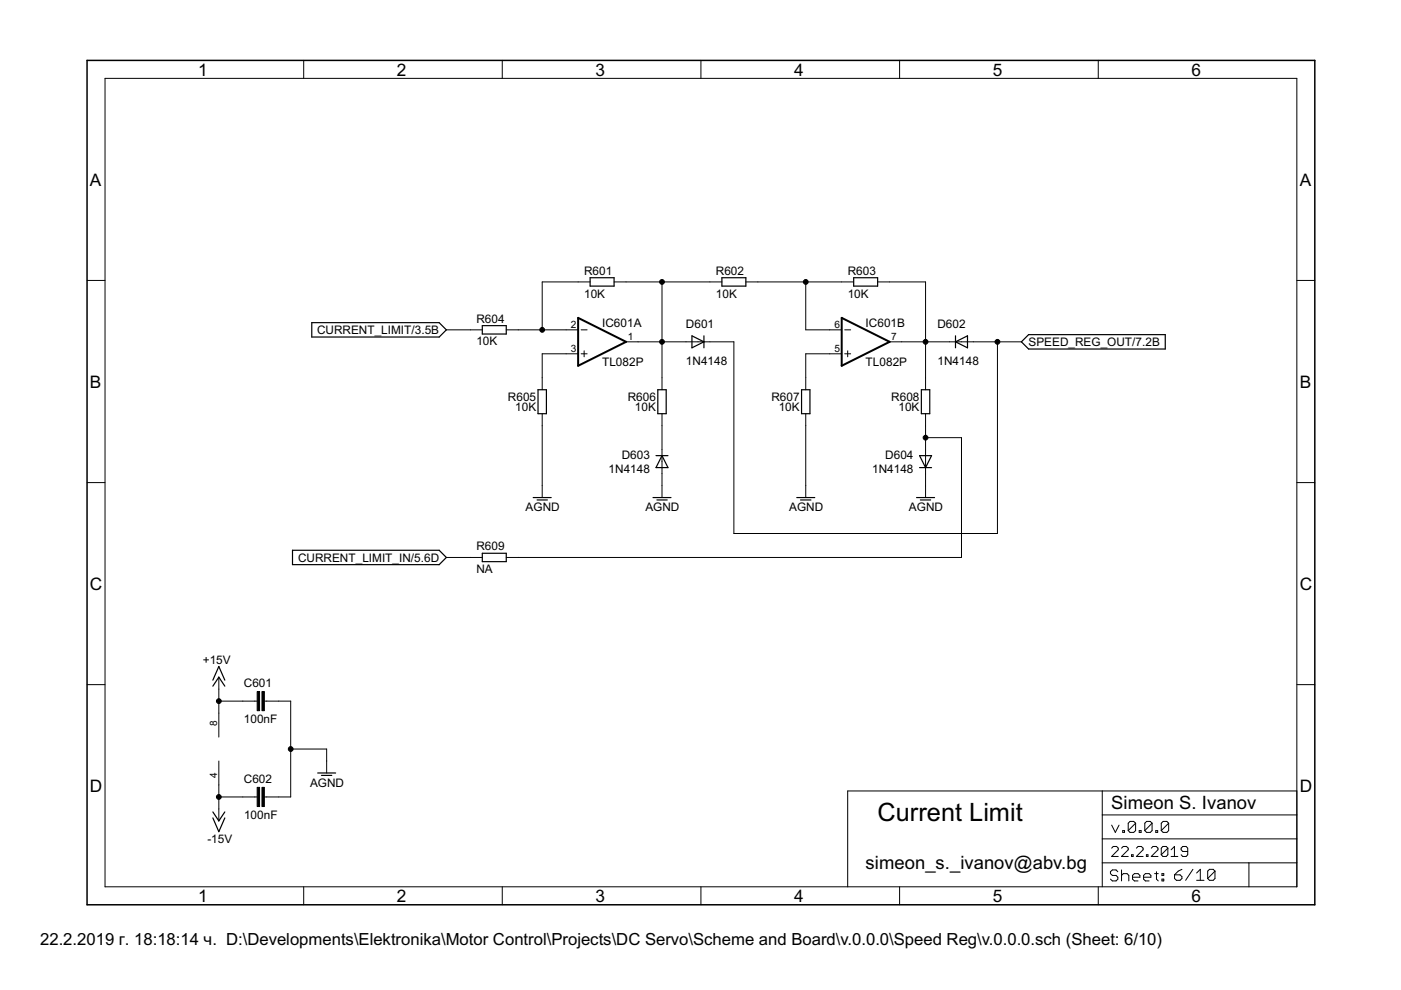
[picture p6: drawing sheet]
<svg xmlns="http://www.w3.org/2000/svg" width="297mm" height="210mm" viewBox="0 0 297 210" stroke-linecap="round" stroke-linejoin="round" font-family="sans-serif">
<g fill="#000" stroke="#000" stroke-width=".25">
<path d="M125.1 58.9h5.1zM153.1 58.9h5zM181 58.9h5.1zM66.1 68.4v3.1zM66.1 71.5h27zM66.1 68.4h27zM94.6 69.9l-1.5 1.6zM93.1 68.4l1.5 1.5zM102.3 70.8h5zM102.3 69v1.8zM102.3 69h5zM107.3 69v1.8z"/>
<path d="M125.1 60.7h5.1zM125.1 58.9v1.8zM130.2 58.9v1.8zM146.7 71.2l2.5 1.3zM146.7 71.2v2.5zM146.7 73.7l2.5-1.2zM149.2 72.5v1.2zM149.2 71.2v1.3zM153.1 60.7h5zM153.1 58.9v1.8zM158.1 58.9v1.8zM181 60.7h5.1z"/>
<path d="M181 58.9v1.8zM186.1 58.9v1.8zM202.6 72.5l2.5-1.3zM202.6 71.2v1.3zM202.6 72.5v1.2zM202.6 72.5l2.5 1.2zM205.1 71.2v2.5zM216.6 72.5l1.5-1.5zM216.6 72.5l1.5 1.5zM218.1 71h29zM218.1 74h29zM247.1 71v3z"/>
<path d="M114.1 82.6v5.1zM114.1 82.6h1.7zM114.1 87.7h1.7zM115.8 82.6v5.1zM140.4 96.6l-1.3 2.5zM139.5 82.6v5.1zM139.5 82.6h1.7zM139.5 87.7h1.7zM140.4 96.6l1.2 2.5zM139.1 96.6h1.3zM141.2 82.6v5.1zM140.4 96.6h1.2z"/>
<path d="M139.1 99.1h2.5zM169.9 82.6v5.1zM169.9 82.6h1.8zM169.9 87.7h1.8zM171.7 82.6v5.1zM195 99.1h1.2zM195 96.6h2.5zM195.3 82.6v5.1zM195.3 82.6h1.8zM195.3 87.7h1.8zM195 96.6l1.2 2.5zM196.2 99.1h1.3z"/>
<path d="M197.1 82.6v5.1zM197.5 96.6l-1.3 2.5zM62 116.7v3zM62 119.7h31.1zM62 116.7h31.1zM94.6 118.2l-1.5 1.5zM93.1 116.7l1.5 1.5zM102.3 119.1h5zM102.3 117.3v1.8zM102.3 117.3h5zM107.3 117.3v1.8zM113.1 105.5h3.8z"/>
<path d="M113.9 106h2.2zM138.5 105.5h3.8zM139.3 106h2.2zM168.9 105.5h3.8zM169.7 106h2.2zM194.3 105.5h3.8zM195.1 106h2.2zM46.4 143.6l-1.3 1.9zM46.4 141.3l-1.3 2.9zM46.4 143.6l1.3 1.9zM46.4 141.3l1.3 2.9zM45.1 172.1l1.3 2z"/>
<path d="M45.1 173.4l1.3 2.9zM47.7 172.1l-1.3 2zM47.7 173.4l-1.3 2.9zM67.4 163.9h3.8zM68.2 164.4h2.1z"/>
</g>
<g fill="#000" stroke="#000" stroke-width=".21">
<path d="M22.3 16.6v171.4zM64.4 12.8v3.8zM106.5 12.8v3.8zM148.6 12.8v3.8zM190.7 12.8v3.8zM232.9 12.8v3.8zM22.3 16.6h252.7zM18.5 59.5h3.8zM115 59.8h7.6zM122.6 59.8h2.5zM130.2 59.8h2.5zM132.7 59.8h7.7z"/>
<path d="M140.4 59.8v12.7zM150.5 59.8h2.6zM140.4 59.8h10.1zM158.1 59.8h2.6zM170.8 59.8v10.1zM160.7 59.8h10.1zM178.5 59.8h2.5zM170.8 59.8h7.7zM186.1 59.8h2.5zM188.6 59.8h7.6zM196.2 59.8v12.7zM275 59.5h3.8z"/>
<path d="M94.6 69.9h5.1zM99.7 69.9h2.6zM107.3 69.9h2.6zM109.9 69.9h5.1zM115 59.8v10.1zM115 75h5zM120 69.9h2.6zM120 75h2.6zM115 69.9h5zM123.2 75h1.3zM123.2 69.9h1.3zM123.8 74.4v1.2z"/>
<path d="M132.7 72.5h2.6zM135.3 72.5h5.1zM145.4 72.5h2.6zM140.4 72.5h5zM148 72.5h2.5zM150.5 72.5h5.1zM155.6 72.5v40.6zM170.8 69.9h5.1zM170.8 75v5.1zM175.9 69.9h2.6zM175.9 75h2.6zM170.8 75h5.1z"/>
<path d="M179.1 75h1.3zM179.1 69.9h1.3zM179.7 74.4v1.2zM188.6 72.5h2.6zM191.2 72.5h5zM201.3 72.5h2.6zM196.2 72.5h5.1zM203.9 72.5h2.5zM206.4 72.5h5.1zM211.5 72.5h5.1zM115 80.1v2.5zM115 87.7v2.6z"/>
<path d="M115 75v5.1zM140.4 80.1v2.5zM140.4 87.7v2.6zM140.4 95.3v2.6zM140.4 72.5v7.6zM140.4 90.3v5zM170.8 80.1v2.5zM170.8 87.7v2.6zM196.2 80.1v2.5zM196.2 87.7v2.6zM196.2 95.3v2.6zM196.2 72.5v7.6z"/>
<path d="M196.2 90.3v2.5zM196.2 92.8v2.5zM196.2 92.8h7.7zM18.5 102.3h3.8zM94.6 118.2h5.1zM99.7 118.2h2.6zM107.3 118.2h2.6zM109.9 118.2h94zM115 103v2.5zM115 90.3v12.7zM140.4 103v2.5zM140.4 97.9v2.5z"/>
<path d="M140.4 100.4v2.6zM155.6 113.1h55.9zM170.8 103v2.5zM170.8 90.3v12.7zM196.2 97.9v2.5zM196.2 103v2.5zM196.2 100.4v2.6zM203.9 92.8v25.4zM211.5 72.5v40.6zM275 102.3h3.8zM18.5 145.2h3.8zM46.4 151.2v5.1z"/>
<path d="M46.4 143.6v2.5zM46.4 146.1v2.6zM46.4 148.7v2.5zM51.5 148.7h2.5zM46.4 148.7h5.1zM54 148.7h.5zM56 148.7h.6zM56.6 148.7h2.5zM59.1 148.7h2.5zM61.6 148.7v10.1zM61.6 158.8v10.2zM61.6 158.8h7.7z"/>
<path d="M69.3 158.8v2.6zM275 145.2h3.8zM46.4 161.4v5zM46.4 171.5v2.6zM46.4 169v2.5zM46.4 166.4v2.6zM51.5 169h2.5zM46.4 169h5.1zM54 169h.5zM56 169h.6zM56.6 169h2.5zM59.1 169h2.5z"/>
<path d="M69.3 161.4v2.5zM179.7 167.7h54zM233.7 167.7h41.3zM233.7 177.9h41.3zM233.7 172.8v5.1zM233.7 172.8h41.3zM233.7 167.7v5.1zM235.7 174.9l.8 1.6zM236 179.5l-.3 .3zM237.3 174.9l-.8 1.6zM236 179.5h.7zM236.7 179.5l.4 .3z"/>
<path d="M238 176.1v.4zM238 176.1h.4zM238.1 179.5l-.3 .3zM238.4 176.1v.4zM238 176.5h.4zM238.1 179.5h.7zM239.2 174.5v1.6zM239.2 174.5l.4-.3zM239.2 176.1l1.6-1.6zM238.8 179.5l.4 .3zM239.6 174.2h.8zM239.2 176.1l.4 .4z"/>
<path d="M240.4 174.2l.4 .3zM239.6 176.5h.8zM240.8 174.5v1.6zM240.4 176.5l.4-.4zM241.3 179.5l-.4 .3zM241.5 176.1v.4zM241.5 176.1h.4zM241.9 176.1v.4zM241.5 176.5h.4zM241.3 179.5h.7zM242 179.5l.4 .3zM242.7 174.5v1.6z"/>
<path d="M242.7 174.5l.4-.3zM244.3 174.5l-1.6 1.6zM243.1 174.2h.8zM242.7 176.1l.4 .4zM243.9 174.2l.4 .3zM243.1 176.5h.8zM244.3 174.5v1.6zM244.3 176.1l-.4 .4zM244.5 179.5l-.4 .3zM245 176.1v.4zM245 176.1h.4zM244.5 179.5h.7z"/>
<path d="M245.4 176.1v.4zM245 176.5h.4zM245.2 179.5l.3 .3zM246.2 174.5v1.6zM246.2 174.5l.4-.3zM246.2 176.1l1.6-1.6zM246.5 179.5l-.3 .3zM246.5 179.5h.8zM246.6 174.2h.8zM246.2 176.1l.4 .4zM247.3 179.5l.3 .3zM247.4 174.2l.4 .3z"/>
<path d="M246.6 176.5h.8zM247.6 179.8v1.4zM247.8 174.5v1.6zM247.8 176.1l-.4 .4zM249 179.5v2.1zM250.4 179.8v.4zM250.8 179.5l-.4 .3zM250.8 179.5h.7zM251.5 179.5l.3 .3zM275 172.8v5.1zM275 167.7v5.1zM22.3 188h252.7z"/>
<path d="M64.4 188v3.8zM106.5 188v3.8zM148.6 188v3.8zM179.7 167.7v20.3zM190.7 188v3.8zM232.9 188v3.8zM233.7 182.9v5.1zM233.7 177.9v5zM235.4 184.8v.4zM235.4 185.2l.4 .4zM237.1 180.2l-1.4 1.4zM235.4 184.8l.4-.4z"/>
<path d="M235.8 185.6h.8zM235.4 186.4l.4 .4zM235.8 184.4h.8zM236.6 185.6l.4 .4zM235.8 186.8h.8zM236.6 184.4l.4 .4zM237 186v.4zM237 186.4l-.4 .4zM235.7 181.6h1.4zM237.1 179.8v.4zM237.8 181.6l1.4-1.4zM237.8 184.4v2.4z"/>
<path d="M237.8 185.6l.4-.4zM238.2 185.2h.8zM239 185.2l.3 .4zM237.8 181.6h1.4zM239.2 179.8v.4zM239.3 185.6v1.2zM239.9 181.2v.4zM239.9 181.2h.3zM240.1 185.6v.8zM240.1 185.6l.4-.4zM240.2 181.2v.4zM239.9 181.6h.3z"/>
<path d="M240.1 186.4l.4 .4zM240.5 185.2h.8zM240.9 181.6l1.5-1.4zM240.5 186.8h.8zM241.3 185.2l.4 .4zM241.7 185.6v.4zM240.1 186h1.6zM240.9 181.6h1.5zM242.4 179.8v.4zM242.5 185.6v.8zM242.5 185.6l.3-.4zM242.5 186.4l.3 .4z"/>
<path d="M242.8 185.2h.8zM243.1 181.2v.4zM243.1 181.2h.3zM243.4 181.2v.4zM243.1 181.6h.3zM242.8 186.8h.8zM243.6 185.2l.4 .4zM244 185.6v.4zM242.5 186h1.5zM244.1 181.6l1.4-1.4zM244.8 185.2h.8zM245.2 184.8v1.6z"/>
<path d="M245.2 186.4l.4 .4zM244.1 181.6h1.4zM245.5 179.8v.4zM246.2 179.8v1.4zM246.2 181.2l1.4-1.4zM246.4 185.2h.3zM246.4 185.2v.4zM246.4 186.4h.3zM246.4 186.4v.4zM246.2 181.2l.3 .4zM246.7 185.2v.4zM246.4 185.6h.3z"/>
<path d="M246.7 186.4v.4zM246.4 186.8h.3zM246.5 181.6h.8zM247.6 181.2l-.3 .4zM248.3 180.2l.7-.7zM248.3 181.6h1.4zM249 185.5v.8zM249 186.3l.4 .3zM249.4 186.6h.8zM249.8 184.7l-.8 .8zM250.2 186.6l.4-.3zM249 185.5h1.2z"/>
<path d="M250.4 181.2l.4 .4zM250.4 180.2l.4 .3zM249.8 184.7l.8-.4zM250.6 185.9v.4zM250.2 185.5l.4 .4zM250.8 181.6h.7zM250.8 180.5h1zM252.9 184.3l-1.5 2.3zM251.8 181.2l-.3 .4zM251.8 179.8v1.4zM253.7 185.1l.8-.8zM253.7 186.6h1.6z"/>
<path d="M254.5 184.3v2.3zM256.1 184.7v1.6zM256.1 184.7l.3-.4zM257.6 184.7l-1.5 1.6zM256.4 184.3h.8zM256.1 186.3l.3 .3zM257.2 184.3l.4 .4zM256.4 186.6h.8zM257.6 184.7v1.6zM257.6 186.3l-.4 .3zM264.8 182.9v5.1zM264.8 182.9h10.2z"/>
<path d="M233.7 182.9h31.1zM275 182.9v5.1zM275 177.9v5zM275 16.6v171.4z"/>
<circle cx="140.4" cy="59.8" r=".51"/>
<circle cx="170.8" cy="59.8" r=".51"/>
<circle cx="115" cy="69.9" r=".51"/>
<circle cx="140.4" cy="72.5" r=".51"/>
<circle cx="196.2" cy="72.5" r=".51"/>
<circle cx="211.5" cy="72.5" r=".51"/>
<circle cx="196.2" cy="92.8" r=".51"/>
<circle cx="46.4" cy="148.7" r=".51"/>
<circle cx="61.6" cy="158.8" r=".51"/>
<circle cx="46.4" cy="169" r=".51"/>
</g>
<path d="M18.5 12.8v179zM18.5 12.8h260.3zM18.5 191.8h260.3zM278.8 12.8v179z" fill="#000" stroke="#000" stroke-width=".32"/>
<path d="M122.6 67.4v10.2zM122.6 67.4l10.1 5.1zM122.6 77.6l10.1-5.1zM178.5 67.4v10.2zM178.5 67.4l10.1 5.1zM178.5 77.6l10.1-5.1z" fill="#000" stroke="#000" stroke-width=".42"/>
<path d="M54.5 146.6h.5v4.1h-.5zM55.5 146.6h.5v4.1h-.5zM54.5 166.9h.5v4.1h-.5zM55.5 166.9h.5v4.1h-.5z" fill="#000" stroke="#000" stroke-width=".21"/>
<text font-size="6" x="186.1" y="174.1">Current Limit</text>
<g font-size="4.4">
<text x="235.6" y="171.5">Simeon S. Ivanov</text>
<text x="183.5" y="184.2">simeon_s._ivanov@abv.bg</text>
</g>
<g font-size="4.1">
<text x="42" y="16">1</text>
<text x="84.1" y="16">2</text>
<text x="126.3" y="16">3</text>
<text x="168.4" y="16">4</text>
<text x="210.5" y="16">5</text>
<text x="252.6" y="16">6</text>
<text x="19.1" y="39.3">A</text>
<text x="275.6" y="39.3">A</text>
<text x="19.1" y="82.2">B</text>
<text x="275.6" y="82.2">B</text>
<text x="19.1" y="125">C</text>
<text x="275.6" y="125">C</text>
<text x="19.1" y="167.9">D</text>
<text x="275.6" y="167.9">D</text>
<text x="42" y="191.2">1</text>
<text x="84.1" y="191.2">2</text>
<text x="126.3" y="191.2">3</text>
<text x="168.4" y="191.2">4</text>
<text x="210.5" y="191.2">5</text>
<text x="252.6" y="191.2">6</text>
</g>
<text font-size="4" x="8.5" y="200.4">22.2.2019 г. 18:18:14 ч. D:\Developments\Elektronika\Motor Control\Projects\DC Servo\Scheme and Board\v.0.0.0\Speed Reg\v.0.0.0.sch (Sheet: 6/10)</text>
<g font-size="2.8">
<text x="123.9" y="58.3">R601</text>
<text x="151.8" y="58.3">R602</text>
<text x="179.7" y="58.3">R603</text>
<text x="123.9" y="63.1">10K</text>
<text x="151.8" y="63.1">10K</text>
<text x="179.7" y="63.1">10K</text>
<text x="67.2" y="70.8">CURRENT_LIMIT/3.5B</text>
<text x="101" y="68.4">R604</text>
<text x="127.7" y="69.3">IC601A</text>
<text x="145.4" y="69.5">D601</text>
<text x="183.5" y="69.3">IC601B</text>
<text x="198.8" y="69.5">D602</text>
<text x="101" y="73.2">10K</text>
<text x="127.7" y="77.6">TL082P</text>
<text x="145.4" y="77.3">1N4148</text>
<text x="183.5" y="77.6">TL082P</text>
<text x="198.8" y="77.3">1N4148</text>
<text x="218.1" y="73.4">SPEED_REG_OUT/7.2B</text>
<text x="107.7" y="84.9">R605</text>
<text x="109.2" y="87.2">10K</text>
<text x="133.1" y="84.9">R606</text>
<text x="134.6" y="87.2">10K</text>
<text x="163.6" y="84.9">R607</text>
<text x="165.1" y="87.2">10K</text>
<text x="189" y="84.9">R608</text>
<text x="190.5" y="87.2">10K</text>
<text x="129" y="100.2">1N4148</text>
<text x="131.8" y="97.4">D603</text>
<text x="184.9" y="100.2">1N4148</text>
<text x="187.7" y="97.4">D604</text>
<text x="111.4" y="108.4">AGND</text>
<text x="136.8" y="108.4">AGND</text>
<text x="167.3" y="108.4">AGND</text>
<text x="192.7" y="108.4">AGND</text>
<text x="63.2" y="119.1">CURRENT_LIMIT_IN/5.6D</text>
<text x="101" y="116.7">R609</text>
<text x="101" y="121.5">NA</text>
<text x="43" y="140.8">+15V</text>
<text x="51.7" y="145.7">C601</text>
<text x="51.7" y="153.4">100nF</text>
<text x="51.7" y="166.1">C602</text>
<text x="65.7" y="166.8">AGND</text>
<text x="51.7" y="173.7">100nF</text>
<text x="44" y="178.7">-15V</text>
</g>
<g font-size="2.4">
<text x="121" y="69.6">2</text>
<text x="176.9" y="69.6">6</text>
<text x="121" y="74.7">3</text>
<text x="133.1" y="72.1">1</text>
<text x="176.9" y="74.7">5</text>
<text x="189" y="72.1">7</text>
<text x="46" y="153.9" transform="rotate(-90 46 153.9)">8</text>
<text x="46" y="164.9" transform="rotate(-90 46 164.9)">4</text>
</g>
</svg>
